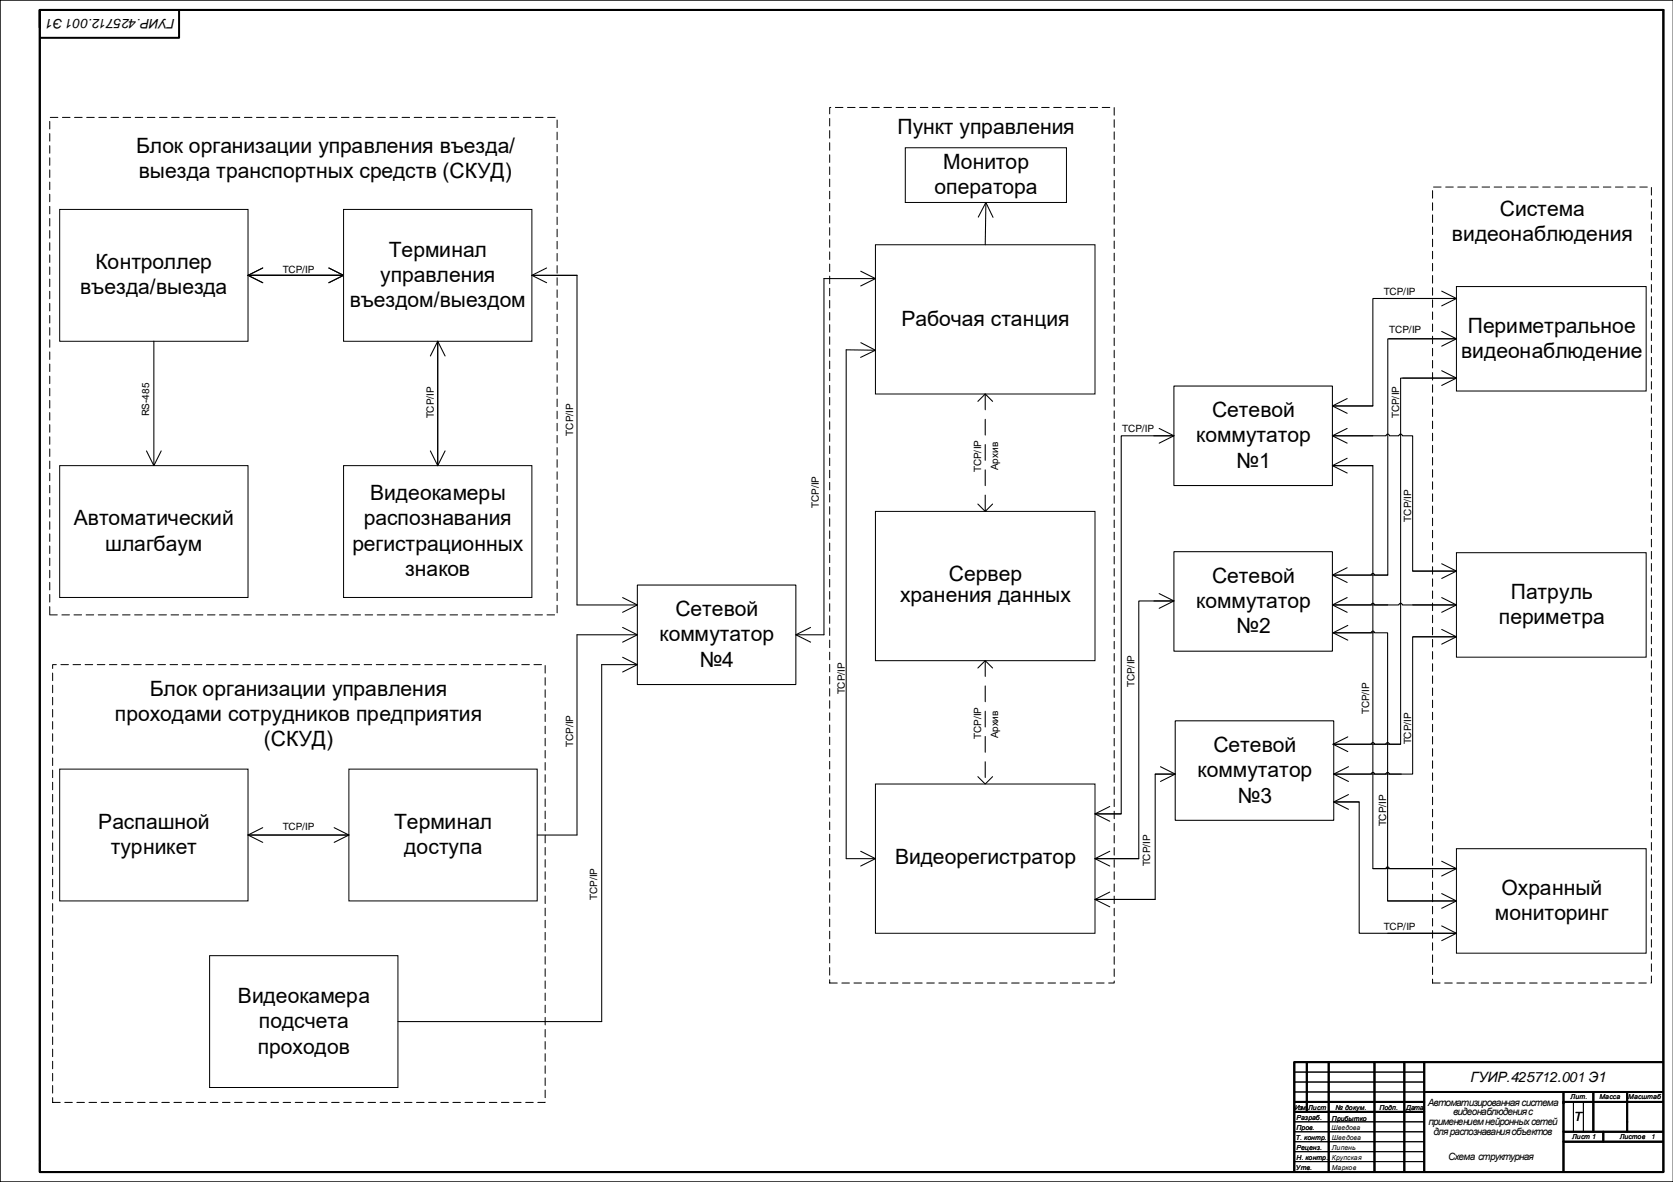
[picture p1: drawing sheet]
<svg xmlns="http://www.w3.org/2000/svg" width="841mm" height="594mm" viewBox="0 0 841 594" stroke-linecap="round" stroke-linejoin="round" font-family="sans-serif">
<path d="M841 0h-841v594h841M651 539h65M651 544h65M651 549h65M791 554v15M796 554v15M651 564h65M651 569h65M651 574h65M651 579h65M651 584h65" fill="none" stroke="#000" stroke-width=".5"/>
<g fill="none" stroke="#000" stroke-width="1">
<path d="M20 14v-9h816v584M20 5v579M90 5v14h-70M651 534v55M651 534h185M657 534v25M668 534v55M691 534v55M706 534v55M716 534v55M651 554h65M651 559h65"/>
<path d="M716 549h120M786 549v40M786 554h50M801 549v20M818 549v20M786 574h50M786 569h50M806 569v5M20 584v5h816"/>
</g>
<path d="M440 123h110v75h-110z" fill-rule="evenodd" fill="#fff"/>
<path d="M440 123h110v75h-110z" fill="none" stroke="#000" stroke-width=".5"/>
<path d="M440 257h110v75h-110z" fill-rule="evenodd" fill="#fff"/>
<path d="M440 257h110v75h-110z" fill="none" stroke="#000" stroke-width=".5"/>
<path d="M440 394h110v75h-110z" fill-rule="evenodd" fill="#fff"/>
<path d="M440 394h110v75h-110z" fill="none" stroke="#000" stroke-width=".5"/>
<path d="M732 144h95v53h-95z" fill-rule="evenodd" fill="#fff"/>
<path d="M732 144h95v53h-95z" fill="none" stroke="#000" stroke-width=".5"/>
<path d="M455 74h81v28h-81z" fill-rule="evenodd" fill="#fff"/>
<path d="M455 74h81v28h-81z" fill="none" stroke="#000" stroke-width=".5"/>
<path d="M30 105h95v66h-95z" fill-rule="evenodd" fill="#fff"/>
<path d="M30 105h95v66h-95z" fill="none" stroke="#000" stroke-width=".5"/>
<path d="M125 138h48M132 135l-7 3 7 4M165 135l8 3-8 4M77 171v63M74 227l3 7 4-7" fill="none" stroke="#000" stroke-width=".53"/>
<path d="M320 294h80v50h-80z" fill-rule="evenodd" fill="#fff"/>
<path d="M320 294h80v50h-80z" fill="none" stroke="#000" stroke-width=".53"/>
<path d="M173 105h94v66h-94z" fill-rule="evenodd" fill="#fff"/>
<path d="M173 105h94v66h-94z" fill="none" stroke="#000" stroke-width=".5"/>
<path d="M30 234h95v66h-95z" fill-rule="evenodd" fill="#fff"/>
<path d="M30 234h95v66h-95z" fill="none" stroke="#000" stroke-width=".5"/>
<path d="M173 234h94v66h-94z" fill-rule="evenodd" fill="#fff"/>
<path d="M173 234h94v66h-94z" fill="none" stroke="#000" stroke-width=".5"/>
<path d="M30 386h95v67h-95z" fill-rule="evenodd" fill="#fff"/>
<path d="M30 386h95v67h-95z" fill="none" stroke="#000" stroke-width=".5"/>
<path d="M175 386h95v67h-95z" fill-rule="evenodd" fill="#fff"/>
<path d="M175 386h95v67h-95z" fill="none" stroke="#000" stroke-width=".5"/>
<path d="M105 480h95v66h-95z" fill-rule="evenodd" fill="#fff"/>
<path d="M105 480h95v66h-95z" fill="none" stroke="#000" stroke-width=".5"/>
<g fill="none" stroke="#000" stroke-width=".53">
<path d="M267 138h23v166h30M275 135l-8 3 8 4M216 179l4-8 4 8M220 171v63M216 227l4 7 4-7M313 300l7 4-7 4M313 315l7 4-7 4M320 319h-30v101h-20M313 330l7 4-7 4M320 334h-18v179h-102M125 420h50M132 416l-7 4 7 3"/>
<path d="M168 416l7 4-7 3"/>
</g>
<path d="M732 278h95v52h-95z" fill-rule="evenodd" fill="#fff"/>
<path d="M732 278h95v52h-95z" fill="none" stroke="#000" stroke-width=".5"/>
<path d="M732 427h95v52h-95z" fill-rule="evenodd" fill="#fff"/>
<path d="M732 427h95v52h-95z" fill="none" stroke="#000" stroke-width=".5"/>
<path d="M590 194h80v50h-80z" fill-rule="evenodd" fill="#fff"/>
<path d="M590 194h80v50h-80z" fill="none" stroke="#000" stroke-width=".53"/>
<path d="M590 277h80v50h-80z" fill-rule="evenodd" fill="#fff"/>
<path d="M590 277h80v50h-80z" fill="none" stroke="#000" stroke-width=".53"/>
<path d="M591 362h79v50h-79z" fill-rule="evenodd" fill="#fff"/>
<g fill="none" stroke="#000" stroke-width=".53">
<path d="M492 109l4-7 3 7M496 102l-1 21M433 136l7 4-7 4M440 140h-26v179h-14M695 150h37h-42v54h-20h20M725 146l7 4-7 4M433 172l7 4-7 4M440 176h-15v256h15M698 170h34h-34v119h-7a.8 .8 0 0 0-1-1 .8 .8 0 0 0-1 1h-19h28M725 167l7 3-7 4M705 190h27h-28v184h-6a.8 .8 0 0 0-1-1 .8 .8 0 0 0 0 1h-6a.8 .8 0 0 0-1-1 .8 .8 0 0 0-1 1h-19h34M725 186l7 4-7 4"/>
<path d="M491 202l4-4 4 4M580 219h10h-26v190h-14h14M583 215l7 4-7 4M677 200l-7 4 7 4M677 215l-7 4 7 4M690 219h-20h27a.8 .8 0 0 1 0-1 .8 .8 0 0 1 1 1h5a.8 .8 0 0 1 1-1 .8 .8 0 0 1 1 1h5v68h22h-22M677 230l-7 4 7 4M690 234h-20h20v202h7a.8 .8 0 0 1 1 0h34h-42M491 253l4 4 4-4M583 298l7 4-7 4M677 285l-7 4 7 4M725 283l7 4-7 4"/>
<path d="M407 315l-7 4 7 4M580 302h10h-18v130h-22h22M677 300l-7 4 7 4M677 314l-7 4 7 4M690 318h-20h19a.8 .8 0 0 1 1-1 .8 .8 0 0 1 1 1h6v135h35h-35M698 304h-28h19a.8 .8 0 0 1 1-1 .8 .8 0 0 1 1 1h12a.8 .8 0 0 1 1-1 .8 .8 0 0 1 1 1h27h-22M725 300l7 4-7 4M725 316l7 4-7 4M491 336l4-4 4 4M710 320h22h-22v69h-12a.8 .8 0 0 0-1-1 .8 .8 0 0 0 0 1h-6a.8 .8 0 0 0-1-1 .8 .8 0 0 0-1 1h-19h34M591 362h79v50h-79zM677 370l-7 4 7 4"/>
<path d="M491 390l4 4 4-4M581 389h10h-10v63h-31h31M583 385l8 4-8 4M678 399l-8 4 8 4M678 385l-8 4 8 4M558 405l-8 4 8 4M683 403h-13h13v66h49h-35M433 428l7 4-7 3M558 428l-8 4 8 3M725 433l7 3-7 4M558 448l-8 4 8 4M725 449l7 4-7 3"/>
<path d="M725 465l7 4-7 4"/>
</g>
<path d="M495 198v59M495 332v62" fill="none" stroke="#000" stroke-width=".53" stroke-dasharray="7.9 4.8"/>
<path d="M25 59h255v250h-255zM417 54h143v440h-143zM720 94h110v400h-110zM26 334h248v220h-248z" fill="none" stroke="#000" stroke-width=".5" stroke-dasharray="3.8 2.3"/>
<g font-size="10.6">
<text x="451" y="67">Пункт управления</text>
<text x="68" y="77">Блок организации управления въезда/</text>
<text x="70" y="90">выезда транспортных средств (СКУД)</text>
<text x="474" y="85">Монитор</text>
<text x="470" y="98">оператора</text>
<text x="754" y="108">Система</text>
<text x="730" y="121">видеонаблюдения</text>
<text x="195" y="129">Терминал</text>
<text x="48" y="135">Контроллер</text>
<text x="191" y="142">управления</text>
<text x="40" y="148">въезда/выезда</text>
<text x="176" y="154">въездом/выездом</text>
<text x="453" y="164">Рабочая станция</text>
<text x="738" y="167">Периметральное</text>
<text x="734" y="180">видеонаблюдение</text>
<text x="609" y="210">Сетевой</text>
<text x="601" y="222">коммутатор</text>
<text x="621" y="235">№1</text>
<text x="186" y="251">Видеокамеры</text>
<text x="37" y="264">Автоматический</text>
<text x="183" y="264">распознавания</text>
<text x="53" y="277">шлагбаум</text>
<text x="177" y="277">регистрационных</text>
<text x="204" y="289">знаков</text>
<text x="477" y="292">Сервер</text>
<text x="609" y="293">Сетевой</text>
<text x="452" y="303">хранения данных</text>
<text x="601" y="306">коммутатор</text>
<text x="759" y="301">Патруль</text>
<text x="339" y="310">Сетевой</text>
<text x="753" y="314">периметра</text>
<text x="331" y="322">коммутатор</text>
<text x="621" y="318">№2</text>
<text x="352" y="335">№4</text>
<text x="75" y="350">Блок организации управления</text>
<text x="58" y="362">проходами сотрудников предприятия</text>
<text x="133" y="375">(СКУД)</text>
<text x="610" y="378">Сетевой</text>
<text x="602" y="391">коммутатор</text>
<text x="622" y="403">№3</text>
<text x="49" y="417">Распашной</text>
<text x="198" y="417">Терминал</text>
<text x="56" y="429">турникет</text>
<text x="203" y="429">доступа</text>
<text x="450" y="434">Видеорегистратор</text>
<text x="755" y="450">Охранный</text>
<text x="751" y="462">мониторинг</text>
<text x="120" y="504">Видеокамера</text>
<text x="130" y="517">подсчета</text>
<text x="130" y="529">проходов</text>
</g>
<text font-size="7.2" x="739" y="544">ГУИР.425712.001 Э1</text>
<text font-size="6.6" x="88" y="9" transform="rotate(-180 88 9)">ГУИР.425712.001 Э1</text>
<text font-size="6.4" x="791" y="563">Т</text>
<g font-size="5">
<text x="142" y="137">TCP/IP</text>
<text x="695" y="148">TCP/IP</text>
<text x="698" y="168">TCP/IP</text>
<text x="75" y="209" transform="rotate(-90 75 209)">RS-485</text>
<text x="218" y="210" transform="rotate(-90 218 210)">TCP/IP</text>
<text x="703" y="210" transform="rotate(-90 703 210)">TCP/IP</text>
<text x="288" y="219" transform="rotate(-90 288 219)">TCP/IP</text>
<text x="564" y="217">TCP/IP</text>
<text x="493" y="237" transform="rotate(-90 493 237)">TCP/IP</text>
<text x="502" y="236" transform="rotate(-90 502 236)">Архив</text>
<text x="412" y="255" transform="rotate(-90 412 255)">TCP/IP</text>
<text x="709" y="262" transform="rotate(-90 709 262)">TCP/IP</text>
<text x="570" y="345" transform="rotate(-90 570 345)">TCP/IP</text>
<text x="425" y="349" transform="rotate(-90 425 349)">TCP/IP</text>
<text x="688" y="359" transform="rotate(-90 688 359)">TCP/IP</text>
<text x="493" y="371" transform="rotate(-90 493 371)">TCP/IP</text>
<text x="502" y="371" transform="rotate(-90 502 371)">Архив</text>
<text x="288" y="375" transform="rotate(-90 288 375)">TCP/IP</text>
<text x="709" y="374" transform="rotate(-90 709 374)">TCP/IP</text>
<text x="142" y="417">TCP/IP</text>
<text x="697" y="415" transform="rotate(-90 697 415)">TCP/IP</text>
<text x="578" y="435" transform="rotate(-90 578 435)">TCP/IP</text>
<text x="300" y="452" transform="rotate(-90 300 452)">TCP/IP</text>
<text x="695" y="467">TCP/IP</text>
<text x="718" y="556">Автоматизированная система</text>
<text x="730" y="561">видеонаблюдения с</text>
<text x="718" y="565">применением нейронных сетей</text>
<text x="721" y="570">для распознавания объектов</text>
<text x="728" y="583">Схема структурная</text>
</g>
<g font-size="3.4">
<text x="651" y="558">Изм.</text>
<text x="658" y="558">Лист</text>
<text x="671" y="558">№ докум.</text>
<text x="693" y="558">Подп.</text>
<text x="707" y="558">Дата</text>
<text x="789" y="553">Лит.</text>
<text x="804" y="553">Масса</text>
<text x="818" y="553">Масштаб</text>
<text x="652" y="563">Разраб.</text>
<text x="669" y="563">Прибытко</text>
<text x="652" y="568">Пров.</text>
<text x="669" y="568">Шведова</text>
<text x="651" y="573">Т. контр.</text>
<text x="669" y="573">Шведова</text>
<text x="790" y="573">Лист 1</text>
<text x="814" y="573">Листов</text>
<text x="830" y="573">1</text>
<text x="652" y="578">Реценз.</text>
<text x="669" y="578">Липень</text>
<text x="651" y="588">Утв.</text>
<text x="652" y="583">Н. контр.</text>
<text x="669" y="583">Крупская</text>
<text x="669" y="588">Марков</text>
</g>
</svg>
